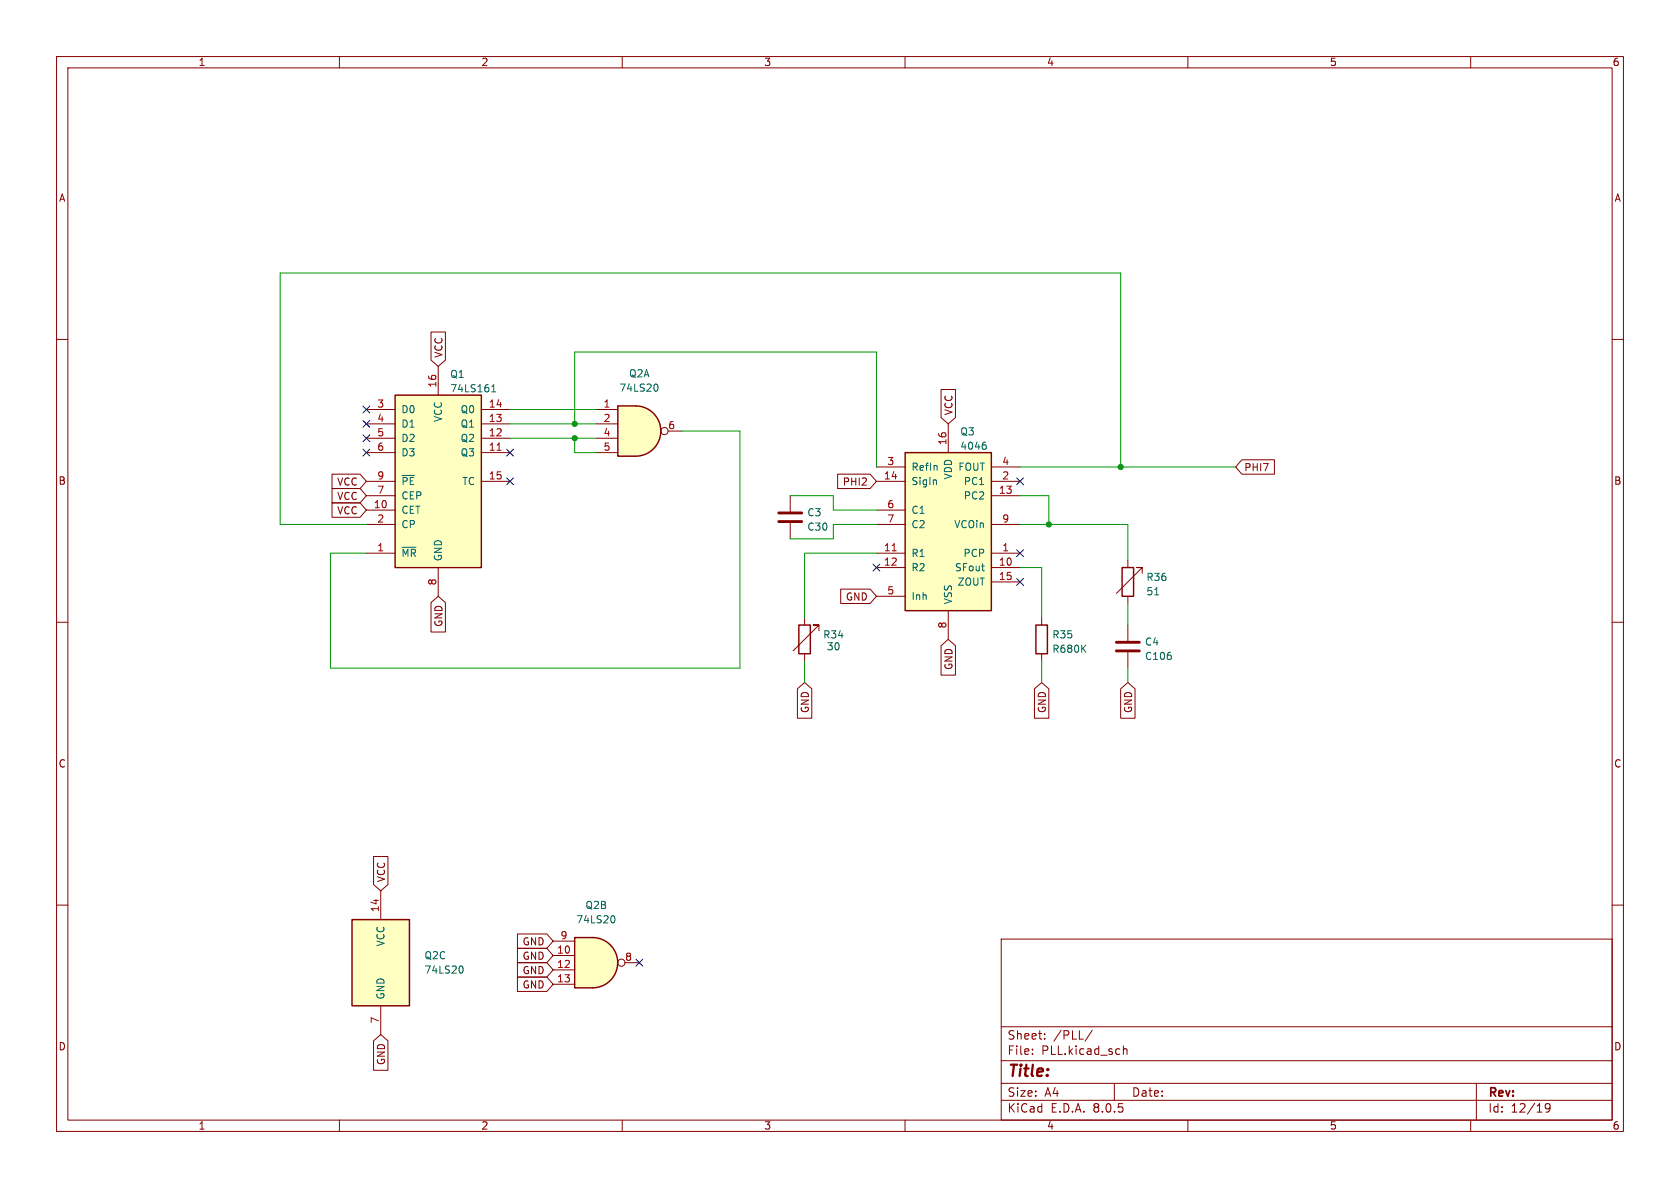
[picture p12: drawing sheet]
<svg xmlns="http://www.w3.org/2000/svg" width="297mm" height="210mm" viewBox="0 0 297 210" stroke-linecap="round" stroke-linejoin="round" font-family="sans-serif">
<g fill="none" stroke="#840000" stroke-width=".18">
<path d="M10 10h277v190h-277zM12 12h273v186h-273zM60 10v2M110 10v2M160 10v2M210 10v2M260 10v2M10 60h2M285 60h2M199.4 99.1v1.2M10 110h2M142.2 109.2v1.3"/>
<path d="M142.2 115.6v1.2M144.8 111.5v-1h-1h1l-4.6 4.6M184.1 109.2v1.3M184.1 115.6v1.2M199.4 105.4v1.3M201.9 101.3v-1h-1h1l-4.5 4.6M285 110h2M10 160h2M285 160h2M177 166h108v32h-108zM60 198v2M110 198v2"/>
<path d="M160 198v2M177 194.5h108M177 191.5h108M177 187.5h108M177 181.5h108M182.5 186.3v.1M182.5 185.5v.1M184.7 183.6v.1M184.7 182.8v.1M193.1 182.1l-1.3 2M197 191.5v3M198.6 184.9v1.5"/>
<path d="M198.6 185.5l.2-.1 .4 .1v.9M210 198v2M260 198v2M261 191.5v6.5M274 195.7l-.3 .3h-.2l-.3-.3 .1-.5 .4-.1 .3 .1a.99 .99 0 0 1-.4 1.4h-.3"/>
</g>
<path d="M141.2 110.5h2.1v5.1h-2.1zM183.1 110.5h2.1v5.1h-2.1zM198.4 100.3h2v5.1h-2z" fill="none" stroke="#840000" stroke-width=".25"/>
<path d="M191.4 114.6l.6 .7M192 114l-.8 .8M204.1 105.2h.8" fill="none" stroke="#006464" stroke-width=".18"/>
<path d="M112.4 71.8a4.4 4.4 0 0 1 4.4 4.4 4.4 4.4 0 0 1-4.4 4.4z" fill="#ffffc2" stroke="#ffffc2" stroke-width=".18"/>
<path d="M109.2 71.8h3.2v8.8h-3.2z" fill="#ffffc2"/>
<path d="M109.2 71.8h3.2a4.4 4.4 0 0 1 4.4 4.4 4.4 4.4 0 0 1-4.4 4.4h-3.2z" fill="none" stroke="#840000" stroke-width=".25"/>
<g fill="none" stroke="#840000" stroke-width=".18">
<path d="M105.4 72.4h3.8M105.4 74.9h3.8M105.4 77.5h3.8M118.1 76.2h2.5M105.4 80h3.8M199.4 110.5v2.8M199.4 115.3v2.8"/>
<circle cx="117.5" cy="76.2" r=".63"/>
</g>
<path d="M116 67.9a.79 .79 0 0 1 0 1.3" fill="none" stroke="#006464" stroke-width=".18"/>
<path d="M197.4 115.1h4M197.4 113.5h4" fill="none" stroke="#840000" stroke-width=".51"/>
<path d="M160 80h15.3v28h-15.3z" fill="#ffffc2"/>
<path d="M160 80h15.3v28h-15.3z" fill="none" stroke="#840000" stroke-width=".25"/>
<g fill="none" stroke="#840000" stroke-width=".18">
<path d="M167.6 74.9v5.1M154.9 97.8h5.1M154.9 85.1h5.1M154.9 82.6h5.1M154.9 90.2h5.1M154.9 92.7h5.1M175.3 97.8h5M175.3 87.6h5M175.3 85.1h5M175.3 82.6h5M175.3 92.7h5M154.9 100.3h5.1"/>
<path d="M154.9 105.4h5.1M167.6 108v5M175.3 100.3h5M175.3 102.9h5"/>
</g>
<path d="M174 78.2h.2M174.1 78.6l.3 .3v.3l-.3 .2M173.5 100.1h.5M173.9 100.9h.1" fill="none" stroke="#006464" stroke-width=".18"/>
<path d="M157.7 97.4h.7" fill="none" stroke="#a90000" stroke-width=".18"/>
<path d="M69.8 69.9h15.3v30.4h-15.3z" fill="#ffffc2"/>
<path d="M69.8 69.9h15.3v30.4h-15.3z" fill="none" stroke="#840000" stroke-width=".25"/>
<g fill="none" stroke="#840000" stroke-width=".18">
<path d="M64.8 77.5h5M64.8 74.9h5M64.8 72.4h5M77.5 64.8v5.1M85.1 77.5h5.1M85.1 74.9h5.1M85.1 72.4h5.1M64.8 97.8h5M64.8 90.2h5M64.8 80h5M64.8 85.1h5M64.8 92.7h5"/>
<path d="M64.8 87.6h5M85.1 80h5.1M85.1 85.1h5.1M77.5 100.3v5.1"/>
</g>
<path d="M86.9 69.3h.7M86.9 68.4l.4-.4v1.3M71.1 96.7h2.5M71.1 84h2.2" fill="none" stroke="#006464" stroke-width=".18"/>
<path d="M87.9 79.6h.7" fill="none" stroke="#a90000" stroke-width=".18"/>
<path d="M62.2 162.6h10.2v15.2h-10.2z" fill="#ffffc2"/>
<path d="M62.2 162.6h10.2v15.2h-10.2z" fill="none" stroke="#840000" stroke-width=".25"/>
<path d="M67.3 157.5v5.1M67.3 177.8v5.1" fill="none" stroke="#840000" stroke-width=".18"/>
<path d="M81.6 170.8a.79 .79 0 0 1 0 1.2" fill="none" stroke="#006464" stroke-width=".18"/>
<path d="M104.8 165.7a4.4 4.4 0 0 1 4.4 4.5 4.4 4.4 0 0 1-4.4 4.4z" fill="#ffffc2" stroke="#ffffc2" stroke-width=".18"/>
<path d="M101.6 165.7h3.2v8.9h-3.2z" fill="#ffffc2"/>
<path d="M101.6 165.7h3.2a4.4 4.4 0 0 1 4.4 4.5 4.4 4.4 0 0 1-4.4 4.4h-3.2z" fill="none" stroke="#840000" stroke-width=".25"/>
<g fill="none" stroke="#840000" stroke-width=".18">
<path d="M76.2 58.7h2.5v5l-1.2 1.1-1.3-1.1zM166.4 68.9h2.5v4.9l-1.3 1.1-1.2-1.1zM58.7 88.9h5l1.1 1.3-1.1 1.2h-5zM58.7 83.8h5l1.1 1.3-1.1 1.3h-5zM58.7 86.4h5l1.1 1.2-1.1 1.3h-5zM139.7 87.6v2.8M139.7 92.5v2.8M148.1 83.8h5.7l1.1 1.3-1.1 1.3h-5.7zM219.6 81.3h5.7v2.5h-5.7l-1.2-1.2zM76.2 106.5l1.3-1.1 1.2 1.1v5.2h-2.5zM148.6 104.1h5.2l1.1 1.3-1.1 1.3h-5.2zM166.4 114.1l1.2-1.1 1.3 1.1v5.2h-2.5z"/>
<path d="M141 121.8l1.2-1.1 1.3 1.1v5.2h-2.5zM182.9 121.8l1.2-1.1 1.3 1.1v5.2h-2.5zM198.1 121.8l1.3-1.1 1.3 1.1v5.2h-2.6zM66 151.4h2.6v5l-1.3 1.1-1.3-1.1zM91.5 165.1h5.2l1.1 1.3-1.1 1.2h-5.2zM91.5 167.6h5.2l1.1 1.3-1.1 1.3h-5.2zM91.5 172.7h5.2l1.1 1.3-1.1 1.3h-5.2zM91.5 170.2h5.2l1.1 1.3-1.1 1.2h-5.2zM97.8 168.9h3.8M97.8 171.5h3.8M97.8 174h3.8M97.8 166.4h3.8"/>
<path d="M110.5 170.2h2.5M66 184l1.3-1.1 1.3 1.1v5.2h-2.6z"/>
<circle cx="109.9" cy="170.2" r=".63"/>
</g>
<path d="M108.4 161.9a.79 .79 0 0 1 0 1.2" fill="none" stroke="#006464" stroke-width=".18"/>
<path d="M137.7 92.2h4M137.7 90.7h4" fill="none" stroke="#840000" stroke-width=".51"/>
<g fill="none" stroke="#009600" stroke-width=".18">
<path d="M90.2 72.4h15.2M90.2 74.9h15.2M90.2 77.5h15.2M101.6 74.9v-12.7h53.3v20.4M101.6 77.5v2.5h3.8M120.6 76.2h10.2v41.9h-72.4v-20.3h6.4M139.7 87.6h7.6v2.6h7.6M154.9 92.7h-7.6v2.6h-7.6M154.9 97.8h-12.7v11.4M180.3 92.7h19.1v6.4M180.3 87.6h5.1v5.1M180.3 82.6h38.1"/>
<path d="M198.1 82.6v-34.3h-148.6v44.4h15.3M142.2 116.8v3.9M180.3 100.3h3.8v8.9M184.1 116.8v3.9M199.4 106.7v3.8M199.4 118.1v2.6"/>
</g>
<g fill="none" stroke="#000084" stroke-width=".18">
<path d="M64.2 71.8l1.2 1.2M64.2 74.3l1.2 1.2M64.2 76.9l1.2 1.2M64.2 79.4l1.2 1.2M65.4 71.8l-1.2 1.2M65.4 74.3l-1.2 1.2M65.4 76.9l-1.2 1.2M65.4 79.4l-1.2 1.2M89.6 79.4l1.2 1.2M90.8 79.4l-1.2 1.2M89.6 84.5l1.2 1.2M90.8 84.5l-1.2 1.2"/>
<path d="M154.3 99.7l1.2 1.2M155.5 99.7l-1.2 1.2M179.7 97.2l1.2 1.2M179.7 84.5l1.2 1.2M180.9 97.2l-1.2 1.2M180.9 84.5l-1.2 1.2M179.7 102.3l1.2 1.2M180.9 102.3l-1.2 1.2M112.4 169.6l1.2 1.2M113.6 169.6l-1.2 1.2"/>
</g>
<g fill="#009600" stroke="#009600" stroke-width=".18">
<circle cx="198.1" cy="82.6" r=".46"/>
<circle cx="185.4" cy="92.7" r=".46"/>
<circle cx="101.6" cy="74.9" r=".46"/>
<circle cx="101.6" cy="77.5" r=".46"/>
</g>
<text font-size="2.8" fill="#840000" x="178" y="190.9">Title:</text>
<g font-size="2.1" fill="#840000">
<text x="178" y="184">Sheet:</text>
<text x="186.2" y="184">/PLL/</text>
<text x="178" y="186.7">File:</text>
<text x="184.1" y="186.7">PLL.kicad_sch</text>
<text x="178" y="196.9">KiCad</text>
<text x="178" y="194.1">Size:</text>
<text x="184.7" y="194.1">A4</text>
<text x="185.7" y="196.9">E.D.A.</text>
<text x="193.3" y="196.9">8.0.5</text>
<text x="200" y="194.1">Date:</text>
<text x="263" y="194.3">Rev:</text>
<text x="263" y="196.9">Id:</text>
<text x="267.1" y="196.9">12/19</text>
</g>
<g font-size="1.8" fill="#840000">
<text x="35" y="11.9">1</text>
<text x="85" y="11.9">2</text>
<text x="135" y="11.9">3</text>
<text x="185" y="11.9">4</text>
<text x="235" y="11.9">5</text>
<text x="285" y="11.9">6</text>
<text x="10.3" y="35.9">A</text>
<text x="285.3" y="35.9">A</text>
<text x="78.4" y="63.3" transform="rotate(-90 78.4 63.3)">VCC</text>
<text x="168.6" y="73.5" transform="rotate(-90 168.6 73.5)">VCC</text>
<text x="219.9" y="83.5">PHI7</text>
<text x="10.3" y="85.9">B</text>
<text x="59.5" y="86">VCC</text>
<text x="59.5" y="88.6">VCC</text>
<text x="148.9" y="86">PHI2</text>
<text x="285.3" y="85.9">B</text>
<text x="59.5" y="91.1">VCC</text>
<text x="149.4" y="106.4">GND</text>
<text x="78.4" y="110.9" transform="rotate(-90 78.4 110.9)">GND</text>
<text x="168.6" y="118.5" transform="rotate(-90 168.6 118.5)">GND</text>
<text x="143.2" y="126.2" transform="rotate(-90 143.2 126.2)">GND</text>
<text x="185.1" y="126.2" transform="rotate(-90 185.1 126.2)">GND</text>
<text x="200.3" y="126.2" transform="rotate(-90 200.3 126.2)">GND</text>
<text x="10.3" y="135.9">C</text>
<text x="285.3" y="135.9">C</text>
<text x="68.3" y="156.1" transform="rotate(-90 68.3 156.1)">VCC</text>
<text x="92.3" y="167.3">GND</text>
<text x="92.3" y="169.9">GND</text>
<text x="92.3" y="172.4">GND</text>
<text x="92.3" y="174.9">GND</text>
<text x="10.3" y="185.9">D</text>
<text x="285.3" y="185.9">D</text>
<text x="68.3" y="188.4" transform="rotate(-90 68.3 188.4)">GND</text>
<text x="35" y="199.9">1</text>
<text x="85" y="199.9">2</text>
<text x="135" y="199.9">3</text>
<text x="185" y="199.9">4</text>
<text x="235" y="199.9">5</text>
<text x="285" y="199.9">6</text>
</g>
<g font-size="1.8" fill="#a90000">
<text x="77.2" y="68.6" transform="rotate(-90 77.2 68.6)">16</text>
<text x="66.6" y="72.1">3</text>
<text x="66.6" y="74.7">4</text>
<text x="66.6" y="77.2">5</text>
<text x="86.3" y="77.2">12</text>
<text x="86.3" y="74.7">13</text>
<text x="86.3" y="72.1">14</text>
<text x="106.6" y="72.1">1</text>
<text x="106.6" y="74.7">2</text>
<text x="106.6" y="77.2">4</text>
<text x="118" y="75.9">6</text>
<text x="66.6" y="79.8">6</text>
<text x="86.3" y="79.8">11</text>
<text x="106.6" y="79.8">5</text>
<text x="156.8" y="82.3">3</text>
<text x="167.4" y="78.8" transform="rotate(-90 167.4 78.8)">16</text>
<text x="177.1" y="82.3">4</text>
<text x="66" y="89.9">10</text>
<text x="66.6" y="87.4">7</text>
<text x="66.6" y="84.8">9</text>
<text x="86.3" y="84.8">15</text>
<text x="156.2" y="84.8">14</text>
<text x="156.8" y="89.9">6</text>
<text x="176.5" y="87.4">13</text>
<text x="177.1" y="84.8">2</text>
<text x="66.6" y="92.5">2</text>
<text x="156.8" y="92.5">7</text>
<text x="177.1" y="92.5">9</text>
<text x="66.6" y="97.5">1</text>
<text x="156.2" y="97.5">11</text>
<text x="156.2" y="100.1">12</text>
<text x="176.5" y="100.1">10</text>
<text x="177.1" y="97.5">1</text>
<text x="77.2" y="103.6" transform="rotate(-90 77.2 103.6)">8</text>
<text x="156.8" y="105.2">5</text>
<text x="176.5" y="102.6">15</text>
<text x="167.4" y="111.2" transform="rotate(-90 167.4 111.2)">8</text>
<text x="67.1" y="161.3" transform="rotate(-90 67.1 161.3)">14</text>
<text x="99" y="166.1">9</text>
<text x="98.4" y="168.7">10</text>
<text x="98.4" y="171.2">12</text>
<text x="98.4" y="173.7">13</text>
<text x="110.4" y="169.9">8</text>
<text x="67.1" y="181" transform="rotate(-90 67.1 181)">7</text>
</g>
<g font-size="1.8" fill="#006464">
<text x="79.5" y="67">Q1</text>
<text x="79.5" y="69.6">74LS161</text>
<text x="109.4" y="69.4">74LS20</text>
<text x="111.1" y="66.9">Q2A</text>
<text x="70.9" y="73.3">D0</text>
<text x="70.9" y="75.8">D1</text>
<text x="78.3" y="74.7" transform="rotate(-90 78.3 74.7)">VCC</text>
<text x="81.3" y="75.8">Q1</text>
<text x="81.3" y="73.3">Q0</text>
<text x="169.7" y="77.2">Q3</text>
<text x="70.9" y="78.3">D2</text>
<text x="70.9" y="80.9">D3</text>
<text x="81.3" y="80.9">Q3</text>
<text x="81.3" y="78.3">Q2</text>
<text x="161" y="83.4">RefIn</text>
<text x="169.3" y="83.4">FOUT</text>
<text x="169.7" y="79.7">4046</text>
<text x="70.9" y="88.5">CEP</text>
<text x="70.9" y="86">~{PE}</text>
<text x="81.6" y="86">TC</text>
<text x="161" y="86">SigIn</text>
<text x="168.5" y="84.9" transform="rotate(-90 168.5 84.9)">VDD</text>
<text x="170.3" y="88.5">PC2</text>
<text x="170.3" y="86">PC1</text>
<text x="70.9" y="91">CET</text>
<text x="70.9" y="93.6">CP</text>
<text x="142.6" y="91.5">C3</text>
<text x="142.6" y="94">C30</text>
<text x="161" y="91">C1</text>
<text x="161" y="93.6">C2</text>
<text x="168.6" y="93.6">VCOin</text>
<text x="70.9" y="98.7">~{MR}</text>
<text x="78.3" y="99.3" transform="rotate(-90 78.3 99.3)">GND</text>
<text x="161" y="98.7">R1</text>
<text x="161" y="101.2">R2</text>
<text x="168.7" y="101.2">SFout</text>
<text x="170.2" y="98.7">PCP</text>
<text x="161" y="106.3">Inh</text>
<text x="168.5" y="106.9" transform="rotate(-90 168.5 106.9)">VSS</text>
<text x="169.2" y="103.7">ZOUT</text>
<text x="202.6" y="102.9">R36</text>
<text x="202.6" y="105.4">51</text>
<text x="145.4" y="113.1">R34</text>
<text x="185.9" y="113.1">R35</text>
<text x="146.1" y="115.2">30</text>
<text x="185.9" y="115.6">R680K</text>
<text x="202.3" y="114.3">C4</text>
<text x="202.3" y="116.9">C106</text>
<text x="103.4" y="160.9">Q2B</text>
<text x="68.2" y="167.4" transform="rotate(-90 68.2 167.4)">VCC</text>
<text x="101.8" y="163.4">74LS20</text>
<text x="74.9" y="169.8">Q2C</text>
<text x="74.9" y="172.3">74LS20</text>
<text x="68.2" y="176.8" transform="rotate(-90 68.2 176.8)">GND</text>
</g>
</svg>
